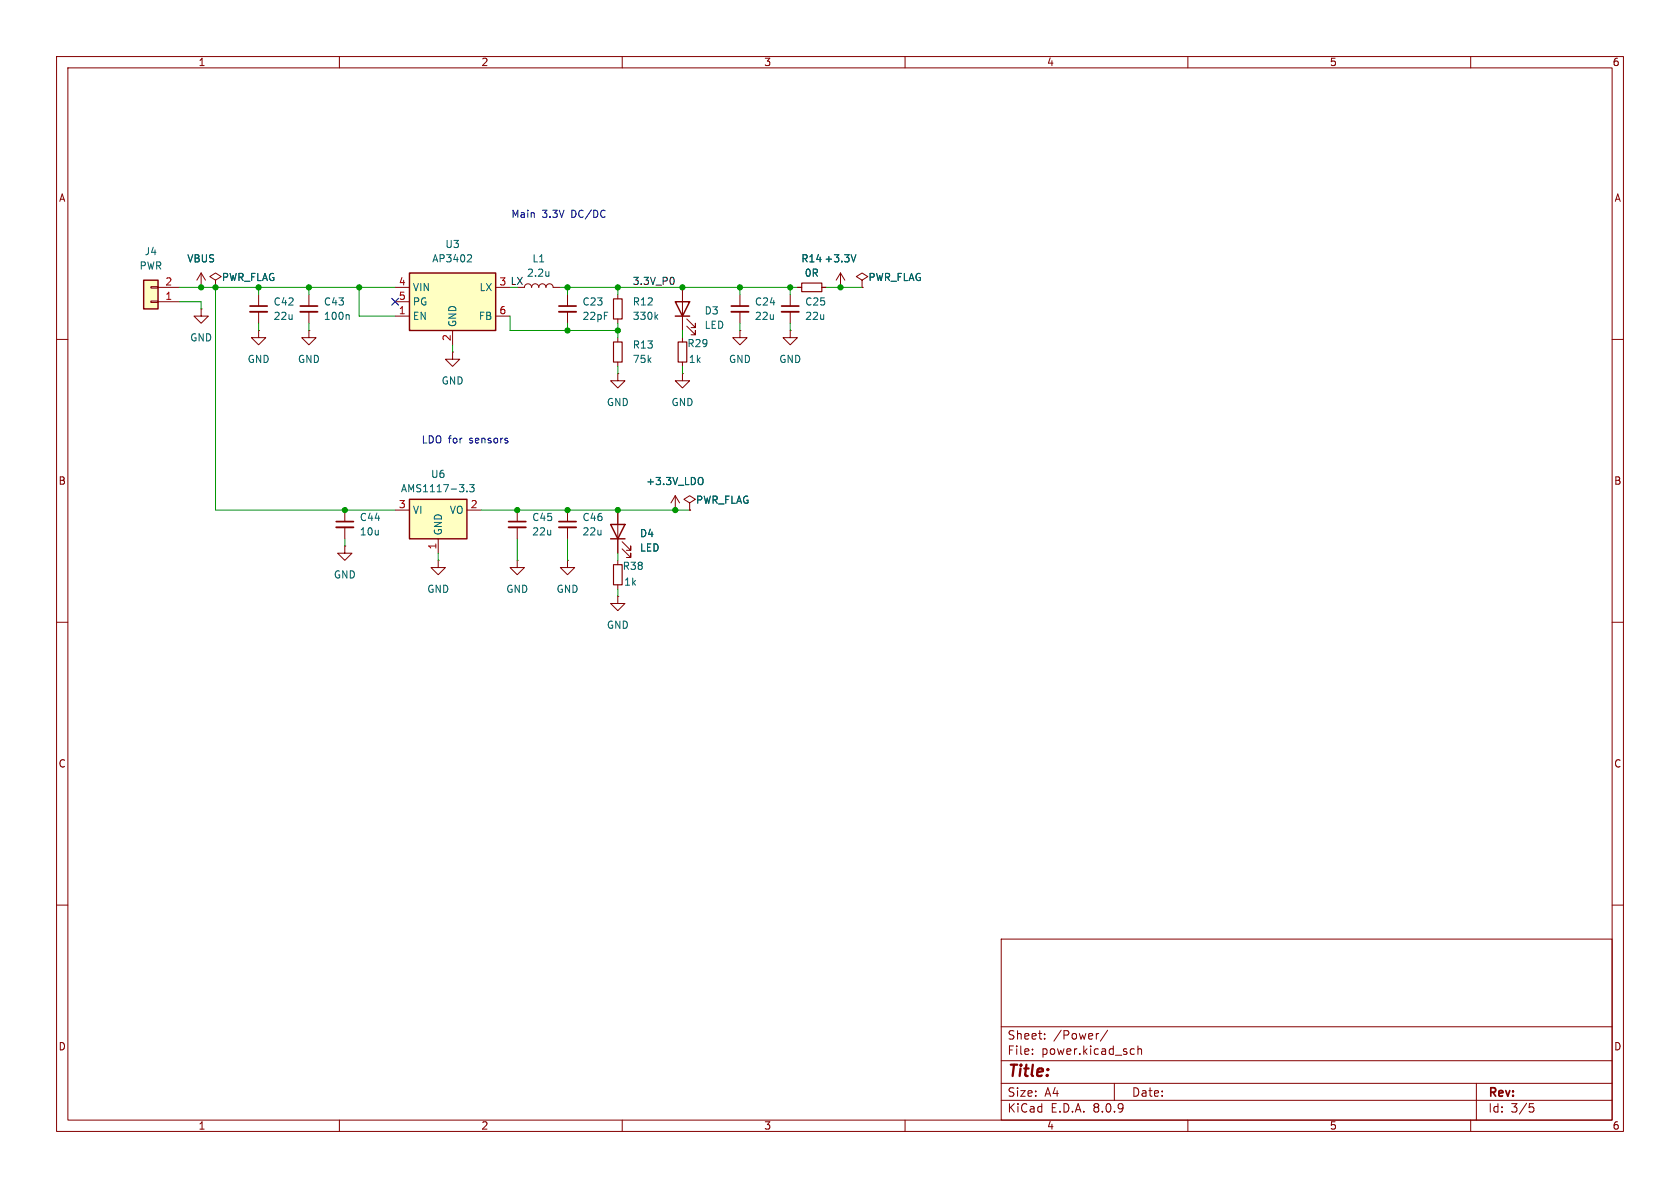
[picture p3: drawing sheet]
<svg xmlns="http://www.w3.org/2000/svg" width="297mm" height="210mm" viewBox="0 0 297 210" stroke-linecap="round" stroke-linejoin="round" font-family="sans-serif">
<g fill="none" stroke="#840000" stroke-width=".18">
<path d="M10 10h277v190h-277zM12 12h273v186h-273zM60 10v2M110 10v2M160 10v2M210 10v2M260 10v2M120.6 59.7v.8M10 60h2M120.6 64v.8M285 60h2M10 110h2"/>
<path d="M285 110h2M10 160h2M177 166h108v32h-108zM285 160h2M60 198v2M110 198v2M160 198v2M177 194.5h108M177 191.5h108M177 187.5h108M177 181.5h108M182.5 186.3v.1"/>
<path d="M182.5 185.5v.1M184.7 183.6v.1M184.7 182.8v.1M194.2 182.7l-.2 .1M195.8 182.1l-1.3 2M197 191.5v3M200.1 185.4l.4 .1M200.5 186.3l-.4 .1M201.2 185.5l.2-.1 .3 .1 .1 .9M201.2 184.9v1.5M210 198v2M260 198v2"/>
<path d="M261 191.5v6.5M270.4 195.1h.7M270.5 195.7h.4l.3 .3-.2 .5-.5 .1"/>
</g>
<path d="M119.9 60.5h1.5v3.5h-1.5z" fill="none" stroke="#840000" stroke-width=".2"/>
<path d="M25.4 49.5h2.5v5.1h-2.5z" fill="#ffffc2"/>
<g fill="none" stroke="#840000" stroke-width=".18">
<path d="M26.7 50.7h1.2v.2h-1.2zM26.7 53.2h1.2v.3h-1.2zM27.9 53.3h3.8M27.9 50.8h3.8M35.6 50.8h.1M35.6 48.3l-.8 1.2M35.6 48.3v2.5M35.6 48.3l.7 1.2M109.2 52.1v.7M109.2 56.4v.8M109.2 59.7v.8M130.8 58.4v1.3h1.3l-1.3 1.3-1.3-1.3h1.3"/>
<path d="M130.8 58.4h.1M139.7 52.1v2M139.7 55.1v2.1M141 50.8h.7M145.3 50.8h.7M148.6 50.8h.1M148.6 48.3l-.8 1.2M148.6 48.3v2.5M148.6 48.3l.8 1.2M152.4 49.5l1-.6-1-.6-1 .6 1 .6v1.3M152.4 50.8h.1M109.2 66v1.3h1.3l-1.3 1.3-1.3-1.3h1.3"/>
<path d="M109.2 66h.1M109.2 64v.8M120.6 66v1.3h1.3l-1.3 1.3-1.2-1.3h1.2M120.6 66h.1M61 96.5v1.3h1.2l-1.2 1.3-1.3-1.3h1.3M61 96.5h.1M77.5 99.1v1.2h1.2l-1.2 1.3-1.3-1.3h1.3M77.5 99.1h.1"/>
</g>
<path d="M25.4 49.5h2.5v5.1h-2.5z" fill="none" stroke="#840000" stroke-width=".25"/>
<path d="M108.5 52.8h1.5v3.6h-1.5zM141.7 50h3.6v1.6h-3.6zM108.5 60.5h1.5v3.5h-1.5z" fill="none" stroke="#840000" stroke-width=".2"/>
<path d="M115.9 56l.4 .5M116.3 55.6l-.5 .5M151.3 45l-.4 1.3" fill="none" stroke="#006464" stroke-width=".18"/>
<path d="M138.2 55.1h3" fill="none" stroke="#840000" stroke-width=".33"/>
<path d="M138.2 54.1h3" fill="none" stroke="#840000" stroke-width=".3"/>
<path d="M72.4 88.3h10.1v7h-10.1z" fill="#ffffc2"/>
<path d="M119.4 53.3h2.5l-1.3 2.6zM119.4 55.9h2.5M72.4 88.3h10.1v7h-10.1zM107.9 92.7h2.6l-1.3 2.6zM107.9 95.3h2.6" fill="none" stroke="#840000" stroke-width=".25"/>
<g fill="none" stroke="#840000" stroke-width=".18">
<path d="M120.6 50.8v7.6M121.4 57.7l1.5 1.5v-.8v.8h-.7M121.4 56.4l1.5 1.5v-.7v.7h-.7M130.8 52.1v2M130.8 55.1v2.1M139.7 58.4v1.3h1.3l-1.3 1.3-1.3-1.3h1.3M139.7 58.4h.1M61 90.2v2M61 93.2v2.1M69.8 90.2h2.6M77.5 95.3v2.5M82.5 90.2h2.6"/>
<path d="M91.4 99.1v1.2h1.3l-1.3 1.3-1.2-1.3h1.2M91.4 99.1h.1M91.4 90.2v2M91.4 93.2v2.1M100.3 99.1v1.2h1.3l-1.3 1.3-1.2-1.3h1.2M100.3 99.1h.1M100.3 90.2v2M100.3 93.2v2.1M109.2 90.2v7.6M109.2 99.1v.7M110 97l1.5 1.6v-.8v.8h-.8M110 95.8l1.5 1.5v-.8v.8h-.8"/>
<path d="M119.4 90.2h.1M119.4 87.6l-.8 1.3M119.4 87.6v2.6M119.4 87.6l.7 1.3M121.9 88.9l1-.6-1-.7-1 .7 1 .6v1.3M121.9 90.2h.1M109.2 105.4v1.3h1.3l-1.3 1.3-1.3-1.3h1.3M109.2 105.4h.1M109.2 103.4v.7"/>
</g>
<path d="M82.5 86.8v.1M83 85.7h.8l-.4 .5 .4 .1v.5l-.2 .1-.6-.1M124 84.4l.1 .1a.81 .81 0 0 1-.1 1.2" fill="none" stroke="#006464" stroke-width=".18"/>
<path d="M129.3 55.1h3M59.4 93.2h3.1M89.9 93.2h3.1M98.8 93.2h3.1" fill="none" stroke="#840000" stroke-width=".33"/>
<path d="M129.3 54.1h3M59.4 92.2h3.1M89.9 92.2h3.1M98.8 92.2h3.1" fill="none" stroke="#840000" stroke-width=".3"/>
<path d="M108.5 99.8h1.5v3.6h-1.5z" fill="none" stroke="#840000" stroke-width=".2"/>
<path d="M72.4 48.3h15.2v10.1h-15.2z" fill="#ffffc2"/>
<path d="M72.4 48.3h15.2v10.1h-15.2z" fill="none" stroke="#840000" stroke-width=".25"/>
<g fill="none" stroke="#840000" stroke-width=".18">
<path d="M35.6 54.6v1.3h1.2l-1.2 1.3-1.3-1.3h1.3M35.6 54.6h.1M35.6 50.8h.1M38.1 49.5l1-.6-1-.6-1 .6 1 .6v1.3M38.1 50.8h.1M45.7 58.4v1.3h1.3l-1.3 1.3-1.3-1.3h1.3M45.7 58.4h.1M45.7 52.1v2M45.7 55.1v2.1M54.6 58.4v1.3h1.3l-1.3 1.3-1.3-1.3h1.3M54.6 58.4h.1M54.6 52.1v2"/>
<path d="M54.6 55.1v2.1M69.8 55.9h2.6M69.8 50.8h2.6M69.8 53.3h2.6M80 58.4v2.6M87.6 55.9h2.6M87.6 50.8h2.6M92.7 50.8a.64 .64 0 0 1 .6-.6 .64 .64 0 0 1 .7 .6 .64 .64 0 0 1 .6-.6 .64 .64 0 0 1 .6 .6 .64 .64 0 0 1 .7-.6 .64 .64 0 0 1 .6 .6 .64 .64 0 0 1 .7-.6 .64 .64 0 0 1 .6 .6h1.3M100.3 52.1v2M100.3 55.1v2.1M141 50.8h.7M145.3 50.8h.7"/>
<path d="M148.6 50.8h.1M152.4 50.8h.1M80 62.2v1.3h1.3l-1.3 1.3-1.3-1.3h1.3M80 62.2h.1M109.2 90.2v2.5M109.2 95.3v2.5M119.4 90.2h.1M121.9 90.2h.1"/>
</g>
<path d="M61.6 55.6l.1 .2v.7M83.1 45l.3 .3-.1 .3-.7 .7h.8M97 48v.8M97 48.7v.1M151.3 45l-.4 1.3M124 84.4l.1 .1a.81 .81 0 0 1-.1 1.2" fill="none" stroke="#006464" stroke-width=".18"/>
<path d="M44.2 55.1h3M53.1 55.1h3M98.8 55.1h3.1" fill="none" stroke="#840000" stroke-width=".33"/>
<path d="M44.2 54.1h3M53.1 54.1h3M98.8 54.1h3.1" fill="none" stroke="#840000" stroke-width=".3"/>
<path d="M119.1 49.1l.1 .4-.1 .7" fill="none" stroke="#0f0f0f" stroke-width=".18"/>
<g fill="none" stroke="#009600" stroke-width=".18">
<path d="M31.7 50.8h38.1M31.7 53.3h3.9v1.3M38.1 50.8v39.4h31.7M45.7 50.8v1.3M45.7 57.2v1.2M54.6 50.8v1.3M54.6 57.2v1.2M63.5 50.8v5.1h6.3M90.2 55.9v2.5h19M99.1 50.8h41.9M100.3 50.8v1.3M100.3 57.2v1.2"/>
<path d="M109.2 50.8v1.3M109.2 57.2v2.5M120.6 58.4v1.3M130.8 50.8v1.3M130.8 57.2v1.2M139.7 50.8v1.3M139.7 57.2v1.2M146 50.8h6.4M80 61v1.2M109.2 64.8v1.2M120.6 64.8v1.2M61 95.3v1.2"/>
<path d="M77.5 97.8v1.3M85.1 90.2h36.8M91.4 95.3v3.8M100.3 95.3v3.8M109.2 97.8v1.3M109.2 104.1v1.3"/>
</g>
<path d="M69.2 52.7l1.3 1.2M70.5 52.7l-1.3 1.2" fill="none" stroke="#000084" stroke-width=".18"/>
<g fill="#009600" stroke="#009600" stroke-width=".18">
<circle cx="109.2" cy="50.8" r=".46"/>
<circle cx="120.6" cy="50.8" r=".46"/>
<circle cx="148.6" cy="50.8" r=".46"/>
<circle cx="139.7" cy="50.8" r=".46"/>
<circle cx="130.8" cy="50.8" r=".46"/>
<circle cx="100.3" cy="58.4" r=".46"/>
<circle cx="100.3" cy="50.8" r=".46"/>
<circle cx="119.4" cy="90.2" r=".46"/>
<circle cx="109.2" cy="90.2" r=".46"/>
<circle cx="109.2" cy="58.4" r=".46"/>
<circle cx="61" cy="90.2" r=".46"/>
<circle cx="100.3" cy="90.2" r=".46"/>
<circle cx="91.4" cy="90.2" r=".46"/>
<circle cx="54.6" cy="50.8" r=".46"/>
<circle cx="63.5" cy="50.8" r=".46"/>
<circle cx="45.7" cy="50.8" r=".46"/>
<circle cx="38.1" cy="50.8" r=".46"/>
<circle cx="35.6" cy="50.8" r=".46"/>
</g>
<text font-size="2.8" fill="#840000" x="178" y="190.9">Title:</text>
<g font-size="2.1" fill="#840000">
<text x="178" y="184">Sheet:</text>
<text x="186.2" y="184">/Power/</text>
<text x="178" y="186.7">File:</text>
<text x="184.1" y="186.7">power.kicad_sch</text>
<text x="178" y="196.9">KiCad</text>
<text x="178" y="194.1">Size:</text>
<text x="184.7" y="194.1">A4</text>
<text x="185.7" y="196.9">E.D.A.</text>
<text x="193.3" y="196.9">8.0.9</text>
<text x="200" y="194.1">Date:</text>
<text x="263" y="194.3">Rev:</text>
<text x="263" y="196.9">Id:</text>
<text x="267.1" y="196.9">3/5</text>
</g>
<g font-size="1.8" fill="#840000">
<text x="35" y="11.9">1</text>
<text x="85" y="11.9">2</text>
<text x="135" y="11.9">3</text>
<text x="185" y="11.9">4</text>
<text x="235" y="11.9">5</text>
<text x="285" y="11.9">6</text>
<text x="10.3" y="35.9">A</text>
<text x="285.3" y="35.9">A</text>
<text x="10.3" y="85.9">B</text>
<text x="285.3" y="85.9">B</text>
<text x="10.3" y="135.9">C</text>
<text x="285.3" y="135.9">C</text>
<text x="10.3" y="185.9">D</text>
<text x="285.3" y="185.9">D</text>
<text x="35" y="199.9">1</text>
<text x="85" y="199.9">2</text>
<text x="135" y="199.9">3</text>
<text x="185" y="199.9">4</text>
<text x="235" y="199.9">5</text>
<text x="285" y="199.9">6</text>
</g>
<g font-size="1.8" fill="#0000c2">
<text x="90.3" y="38.7">Main</text>
<text x="95.8" y="38.7">3.3V</text>
<text x="101.1" y="38.7">DC/DC</text>
<text x="74.5" y="78.6">LDO for</text>
<text x="83.1" y="78.6">sensors</text>
</g>
<g font-size="1.8" fill="#006464">
<text x="24.6" y="47.9">PWR</text>
<text x="25.5" y="45.3">J4</text>
<text x="33" y="46.6">VBUS</text>
<text x="76.3" y="46.6">AP3402</text>
<text x="78.6" y="44">U3</text>
<text x="94" y="46.6">L1</text>
<text x="141.6" y="46.6">R14 +3.3V</text>
<text x="39.1" y="49.9">PWR_FLAG</text>
<text x="72.9" y="51.7">VIN</text>
<text x="84.7" y="51.7">LX</text>
<text x="93.1" y="49.1">2.2u</text>
<text x="142.2" y="49.1">0R</text>
<text x="153.4" y="49.9">PWR_FLAG</text>
<text x="48.3" y="54.2">C42</text>
<text x="48.3" y="56.7">22u</text>
<text x="57.2" y="56.7">100n</text>
<text x="57.2" y="54.2">C43</text>
<text x="72.9" y="56.7">EN</text>
<text x="72.9" y="54.2">PG</text>
<text x="80.9" y="57.9" transform="rotate(-90 80.9 57.9)">GND</text>
<text x="84.6" y="56.7">FB</text>
<text x="102.9" y="54.2">C23</text>
<text x="102.9" y="56.7">22pF</text>
<text x="111.8" y="54.2">R12</text>
<text x="111.8" y="56.7">330k</text>
<text x="124.5" y="55.8">D3</text>
<text x="124.5" y="58.3">LED</text>
<text x="133.4" y="54.2">C24</text>
<text x="133.4" y="56.7">22u</text>
<text x="142.2" y="54.2">C25</text>
<text x="142.2" y="56.7">22u</text>
<text x="33.5" y="60.6">GND</text>
<text x="43.7" y="64.4">GND</text>
<text x="52.6" y="64.4">GND</text>
<text x="111.8" y="64.4">75k</text>
<text x="111.8" y="61.8">R13</text>
<text x="121.4" y="61.6">R29</text>
<text x="121.7" y="64.4">1k</text>
<text x="128.8" y="64.4">GND</text>
<text x="137.7" y="64.4">GND</text>
<text x="78" y="68.2">GND</text>
<text x="107.2" y="72">GND</text>
<text x="118.6" y="72">GND</text>
<text x="70.8" y="87.2">AMS1117-3.3</text>
<text x="76.1" y="84.7">U6</text>
<text x="114.1" y="86">+3.3V_LDO</text>
<text x="122.9" y="89.3">PWR_FLAG</text>
<text x="63.5" y="92.3">C44</text>
<text x="63.5" y="94.8">10u</text>
<text x="72.9" y="91">VI</text>
<text x="78.3" y="94.7" transform="rotate(-90 78.3 94.7)">GND</text>
<text x="79.4" y="91">VO</text>
<text x="94" y="92.3">C45</text>
<text x="94" y="94.8">22u</text>
<text x="102.9" y="92.3">C46</text>
<text x="102.9" y="94.8">22u</text>
<text x="113" y="95.2">D4</text>
<text x="110" y="100.9">R38</text>
<text x="113" y="97.7">LED</text>
<text x="58.9" y="102.5">GND</text>
<text x="75.4" y="105">GND</text>
<text x="89.4" y="105">GND</text>
<text x="98.3" y="105">GND</text>
<text x="110.2" y="103.7">1k</text>
<text x="107.2" y="111.4">GND</text>
</g>
<g font-size="1.8" fill="#a90000">
<text x="29.1" y="53.1">1</text>
<text x="29.1" y="50.5">2</text>
<text x="70.4" y="50.5">4</text>
<text x="70.4" y="53.1">5</text>
<text x="70.4" y="55.6">1</text>
<text x="88.2" y="55.6">6</text>
<text x="79.8" y="60.4" transform="rotate(-90 79.8 60.4)">2</text>
<text x="70.4" y="89.9">3</text>
<text x="83.1" y="89.9">2</text>
<text x="77.2" y="97.2" transform="rotate(-90 77.2 97.2)">1</text>
</g>
<text font-size="1.8" fill="#009600" x="88.2" y="50.5">3 LX</text>
<text font-size="1.8" fill="#0f0f0f" x="111.8" y="50.5">3.3V_P0</text>
</svg>
